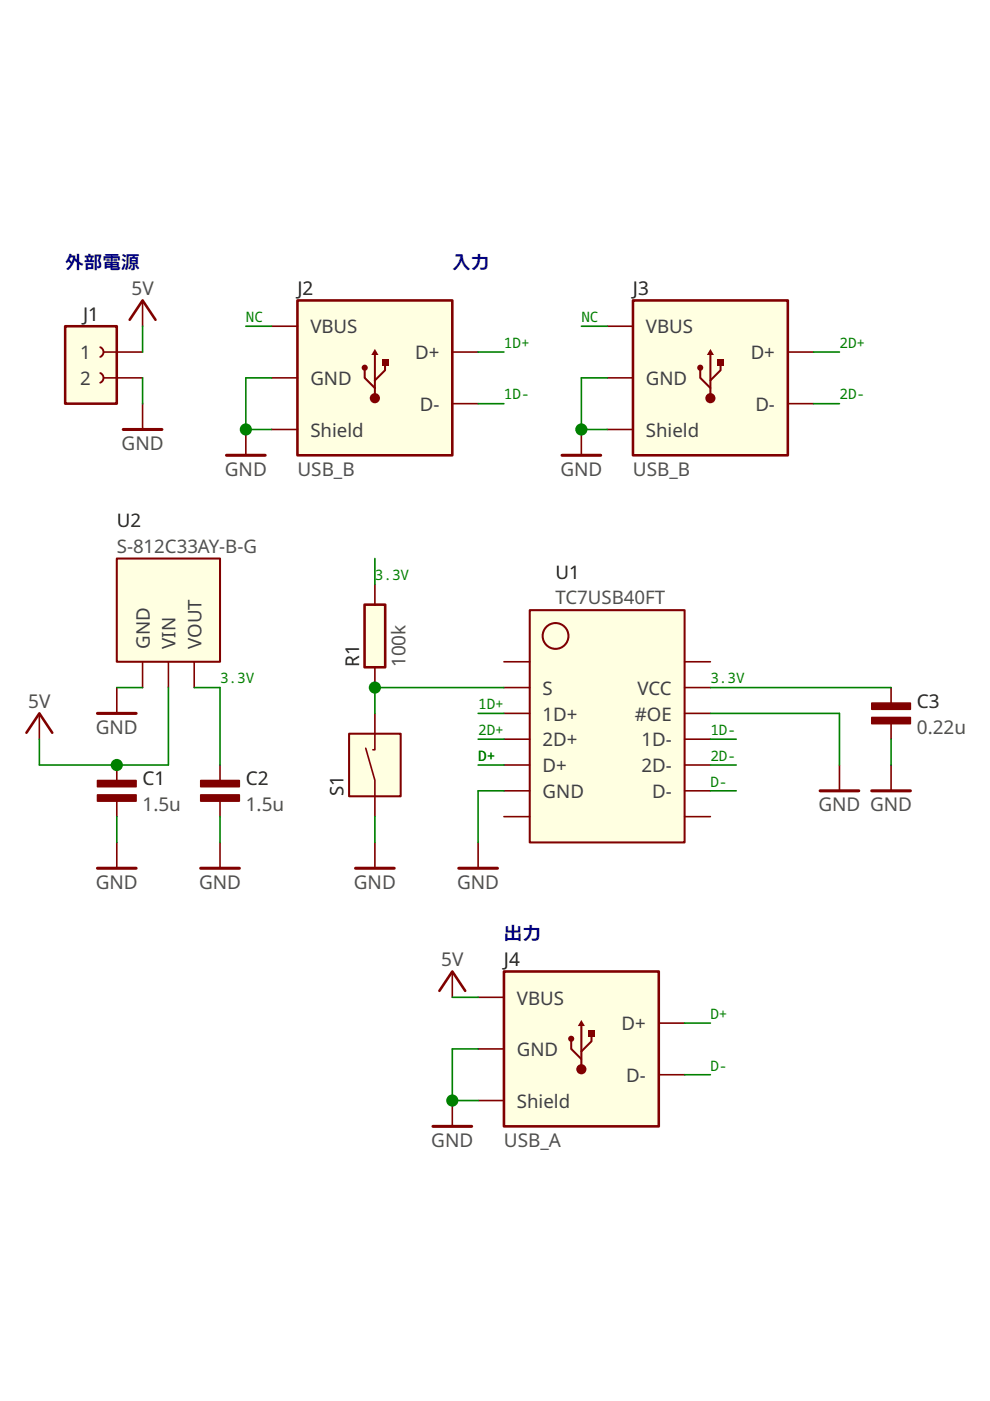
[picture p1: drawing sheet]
<svg xmlns="http://www.w3.org/2000/svg" width="210mm" height="297mm" viewBox="0 0 210 297" stroke-linecap="round" stroke-linejoin="round" font-family="sans-serif">
<path d="M119.2 96.5h8.2M75.4 184.1h8.2M97.3 184.1h8.2" fill="none" stroke="#800000" stroke-width=".65"/>
<path d="M123.3 91.1v5.4M46.6 162.2v3.3M46.6 169.9v3.2M79.5 178.6v5.5M101.4 178.6v5.5" fill="none" stroke="#800000" stroke-width=".34"/>
<g fill="#800000" stroke="#800000" stroke-width=".32">
<path d="M42.6 165.5h8.1v1.3h-8.1z" fill-rule="evenodd"/>
<path d="M42.6 168.5h8.1v1.4h-8.1z" fill-rule="evenodd"/>
</g>
<path d="M24.8 118.4h21.8v21.9h-21.8z" fill-rule="evenodd" fill="#ffffe1" stroke="#800000" stroke-width=".43"/>
<path d="M30.2 140.3v5.5M35.7 140.3v5.5M41.2 140.3v5.5" fill="none" stroke="#800000" stroke-width=".34"/>
<path d="M77.3 128.2h4.4v13.3h-4.4z" fill-rule="evenodd" fill="#ffffe1" stroke="#800000" stroke-width=".55"/>
<path d="M30.2 63.7v5.5M30.2 85.6v5.5M79.5 123.9v4.3M24.8 145.8v5.5M79.5 141.5v4.3M24.8 162.2v3.3M24.8 169.9v3.2M188.9 162.2v5.5" fill="none" stroke="#800000" stroke-width=".34"/>
<path d="M26.1 91.1h8.2M20.7 151.3h8.2M184.8 167.7h8.2" fill="none" stroke="#800000" stroke-width=".65"/>
<g fill="#800000" stroke="#800000" stroke-width=".32">
<path d="M20.7 165.5h8.2v1.3h-8.2z" fill-rule="evenodd"/>
<path d="M20.7 168.5h8.2v1.4h-8.2z" fill-rule="evenodd"/>
</g>
<path d="M27.5 67.8l2.7-4.1 2.8 4.1" fill="none" stroke="#800000" stroke-width=".55"/>
<g fill="#ffffe1" stroke="#800000" stroke-width=".43">
<path d="M112.3 129.4h32.9v49.2h-32.9z" fill-rule="evenodd"/>
<circle cx="117.8" cy="134.8" r="2.74"/>
</g>
<g fill="none" stroke="#800000" stroke-width=".34">
<path d="M106.8 156.7h5.5M106.8 151.3h5.5M106.8 140.3h5.5M106.8 145.8h5.5M145.2 156.7h5.4M145.2 151.3h5.4M145.2 140.3h5.4M145.2 145.8h5.4M106.8 167.7h5.5M106.8 173.1h5.5M106.8 162.2h5.5M145.2 167.7h5.4"/>
<path d="M145.2 173.1h5.4M145.2 162.2h5.4"/>
</g>
<path d="M74 155.6h11v13.2h-11z" fill-rule="evenodd" fill="#ffffe1" stroke="#800000" stroke-width=".43"/>
<path d="M77.5 158.6l2 6.8v7.7M79.5 151.3v7.7h-.4M95.9 206v5.4" fill="none" stroke="#800000" stroke-width=".34"/>
<path d="M93.2 210.1l2.7-4.1 2.7 4.1" fill="none" stroke="#800000" stroke-width=".55"/>
<path d="M134.2 63.7h32.8v32.8h-32.8z" fill-rule="evenodd" fill="#ffffe1" stroke="#800000" stroke-width=".55"/>
<g fill="#800000">
<path d="M150.6 74l.8 1.3h-1.5z"/>
<path d="M152.1 76.2h1.3v1.3h-1.3z" fill-rule="evenodd"/>
<circle cx="148.5" cy="78" r=".65"/>
<circle cx="150.6" cy="84.4" r="1.08"/>
</g>
<path d="M148.5 78v2.1l2.1 2.2M150.6 75.3v9.1M152.8 76.9v1.6l-2.2 2.2" fill="none" stroke="#800000" stroke-width=".43"/>
<path d="M128.7 69.2h5.5M167 74.6h5.5M128.7 91.1h5.5M128.7 80.1h5.5M167 85.6h5.5M178 162.2v5.5" fill="none" stroke="#800000" stroke-width=".34"/>
<path d="M173.9 167.7h8.2" fill="none" stroke="#800000" stroke-width=".65"/>
<path d="M13.8 69.2h11v16.4h-11z" fill-rule="evenodd" fill="#ffffe1" stroke="#800000" stroke-width=".54"/>
<path d="M21.3 73.6a1.11 1.11 0 0 1 .6 1 1.11 1.11 0 0 1-.6 1.1M21.3 79.1a1.11 1.11 0 0 1 .6 1 1.11 1.11 0 0 1-.6 1" fill="none" stroke="#800000" stroke-width=".41"/>
<path d="M22 74.6h8.2M22 80.1h8.2M46.6 178.6v5.5" fill="none" stroke="#800000" stroke-width=".34"/>
<path d="M42.5 184.1h8.3" fill="none" stroke="#800000" stroke-width=".65"/>
<path d="M106.8 206h32.9v32.8h-32.9z" fill-rule="evenodd" fill="#ffffe1" stroke="#800000" stroke-width=".55"/>
<g fill="#800000">
<path d="M123.3 216.3l.7 1.2h-1.5z"/>
<path d="M124.8 218.5h1.3v1.3h-1.3z" fill-rule="evenodd"/>
<circle cx="121.1" cy="220.2" r=".65"/>
<circle cx="123.3" cy="226.7" r="1.08"/>
</g>
<path d="M123.3 217.5v9.2M125.4 219.2v1.6l-2.1 2.1M121.1 220.2v2.2l2.2 2.1" fill="none" stroke="#800000" stroke-width=".43"/>
<path d="M52.1 91.1v5.4M8.3 151.3v5.4M188.9 145.8v3.3M188.9 153.4v3.3M24.8 178.6v5.5M101.4 211.4h5.4M139.7 216.9h5.5M95.9 233.3v5.5M101.4 233.3h5.4M101.4 222.4h5.4M139.7 227.9h5.5" fill="none" stroke="#800000" stroke-width=".34"/>
<path d="M5.6 155.4l2.7-4.1 2.8 4.1" fill="none" stroke="#800000" stroke-width=".55"/>
<path d="M48 96.5h8.2M20.7 184.1h8.2M91.8 238.8h8.2" fill="none" stroke="#800000" stroke-width=".65"/>
<g fill="#800000" stroke="#800000" stroke-width=".32">
<path d="M184.8 149.1h8.2v1.3h-8.2z" fill-rule="evenodd"/>
<path d="M184.8 152.1h8.2v1.3h-8.2z" fill-rule="evenodd"/>
</g>
<path d="M63.1 63.7h32.8v32.8h-32.8z" fill-rule="evenodd" fill="#ffffe1" stroke="#800000" stroke-width=".55"/>
<g fill="#800000">
<path d="M79.5 74l.7 1.3h-1.5z"/>
<path d="M81 76.2h1.3v1.3h-1.3z" fill-rule="evenodd"/>
<circle cx="77.3" cy="78" r=".65"/>
<circle cx="79.5" cy="84.4" r="1.08"/>
</g>
<path d="M77.3 78v2.1l2.2 2.2M79.5 75.3v9.1M81.6 76.9v1.6l-2.1 2.2" fill="none" stroke="#800000" stroke-width=".43"/>
<path d="M57.6 69.2h5.5M95.9 74.6h5.5M57.6 91.1h5.5M57.6 80.1h5.5M95.9 85.6h5.5" fill="none" stroke="#800000" stroke-width=".34"/>
<g fill="none" stroke="#008000" stroke-width=".34">
<path d="M30.2 69.2v5.4M52.1 69.2h5.5M101.4 74.6h5.4M123.3 69.2h5.4M172.5 74.6h5.5M30.2 80.1v5.5M57.6 80.1h-5.5v11h5.5M101.4 85.6h5.4M128.7 80.1h-5.4v11h5.4M172.5 85.6h5.5M79.5 118.4v5.5M24.8 145.8h5.4"/>
<path d="M35.7 145.8v16.4h-27.4v-5.5M41.2 145.8h5.4v16.4M101.4 151.3h5.4M101.4 156.7h5.4M106.8 145.8h-27.3v5.5M150.6 145.8h38.3M150.6 151.3h27.4v10.9M150.6 156.7h5.5M188.9 156.7v5.5M24.8 173.1v5.5M46.6 173.1v5.5M79.5 173.1v5.5"/>
<path d="M101.4 162.2h5.4M106.8 167.7h-5.4v10.9M150.6 162.2h5.5M150.6 167.7h5.5M95.9 211.4h5.5M145.2 216.9h5.4M101.4 222.4h-5.5v10.9h5.5M145.2 227.9h5.4"/>
</g>
<g fill="#008000">
<circle cx="123.3" cy="91.1" r="1.29"/>
<circle cx="79.5" cy="145.8" r="1.29"/>
<circle cx="24.8" cy="162.2" r="1.29"/>
<circle cx="95.9" cy="233.3" r="1.29"/>
<circle cx="52.1" cy="91.1" r="1.29"/>
</g>
<g font-size="4" fill="#000080">
<text x="13.8" y="57.1">外部電源</text>
<text x="95.9" y="57.1">入力</text>
<text x="106.8" y="199.3">出力</text>
</g>
<g font-size="4" fill="#505050">
<text x="27.9" y="62.5">5V</text>
<text x="25.8" y="95.4">GND</text>
<text x="47.7" y="100.8">GND</text>
<text x="63.1" y="100.8">USB_B</text>
<text x="118.8" y="100.8">GND</text>
<text x="134.2" y="100.8">USB_B</text>
<text x="24.8" y="117.2">S-812C33AY-B-G</text>
<text x="117.8" y="128.1">TC7USB40FT</text>
<text x="86" y="141.5" transform="rotate(-90 86 141.5)">100k</text>
<text x="6" y="150.1">5V</text>
<text x="20.3" y="155.5">GND</text>
<text x="194.4" y="155.5">0.22u</text>
<text x="30.2" y="172">1.5u</text>
<text x="52.1" y="172">1.5u</text>
<text x="173.5" y="172">GND GND</text>
<text x="20.3" y="188.4">GND</text>
<text x="42.2" y="188.4">GND</text>
<text x="75" y="188.4">GND</text>
<text x="96.9" y="188.4">GND</text>
<text x="93.6" y="204.8">5V</text>
<text x="91.4" y="243.1">GND</text>
<text x="106.8" y="243.1">USB_A</text>
</g>
<g font-size="4" fill="#202020">
<text x="63.1" y="62.5">J2</text>
<text x="134.2" y="62.5">J3</text>
<text x="17.6" y="68">J1</text>
<text x="24.8" y="111.8">U2</text>
<text x="117.8" y="122.7">U1</text>
<text x="76.1" y="141.5" transform="rotate(-90 76.1 141.5)">R1</text>
<text x="194.4" y="150.1">C3</text>
<text x="30.2" y="166.5">C1</text>
<text x="52.1" y="166.5">C2</text>
<text x="72.9" y="168.8" transform="rotate(-90 72.9 168.8)">S1</text>
<text x="106.8" y="204.8">J4</text>
</g>
<g font-size="4" fill="#404040">
<text x="65.8" y="70.7">VBUS</text>
<text x="136.9" y="70.7">VBUS</text>
<text x="17" y="76.2">1</text>
<text x="88" y="76.2">D+</text>
<text x="159.2" y="76.2">D+</text>
<text x="17" y="81.7">2</text>
<text x="65.8" y="81.7">GND</text>
<text x="136.9" y="81.7">GND</text>
<text x="89" y="87.1">D-</text>
<text x="160.2" y="87.1">D-</text>
<text x="65.8" y="92.6">Shield</text>
<text x="136.9" y="92.6">Shield</text>
<text x="31.8" y="137.6" transform="rotate(-90 31.8 137.6)">GND</text>
<text x="37.2" y="137.6" transform="rotate(-90 37.2 137.6)">VIN</text>
<text x="42.7" y="137.6" transform="rotate(-90 42.7 137.6)">VOUT</text>
<text x="115.1" y="147.3">S</text>
<text x="135.2" y="147.3">VCC</text>
<text x="115.1" y="152.8">1D+</text>
<text x="134.6" y="152.8">#OE</text>
<text x="115.1" y="158.3">2D+</text>
<text x="136" y="158.3">1D-</text>
<text x="115.1" y="163.7">D+</text>
<text x="136" y="163.7">2D-</text>
<text x="115.1" y="169.2">GND</text>
<text x="138.3" y="169.2">D-</text>
<text x="109.6" y="213">VBUS</text>
<text x="131.8" y="218.5">D+</text>
<text x="109.6" y="223.9">GND</text>
<text x="132.8" y="229.4">D-</text>
<text x="109.6" y="234.9">Shield</text>
</g>
<g font-size="3" fill="#008000">
<text x="52.1" y="68.3">NC</text>
<text x="123.3" y="68.3">NC</text>
<text x="106.8" y="73.8">1D+</text>
<text x="178" y="73.8">2D+</text>
<text x="106.8" y="84.7">1D-</text>
<text x="178" y="84.7">2D-</text>
<text x="79.5" y="123">3.3V</text>
<text x="46.6" y="144.9">3.3V</text>
<text x="150.6" y="144.9">3.3V</text>
<text x="101.4" y="150.4">1D+</text>
<text x="101.4" y="155.8">2D+</text>
<text x="150.6" y="155.8">1D-</text>
<text x="101.4" y="161.3">D+</text>
<text x="150.6" y="161.3">2D-</text>
<text x="150.6" y="166.8">D-</text>
<text x="150.6" y="216">D+</text>
<text x="150.6" y="227">D-</text>
</g>
</svg>
